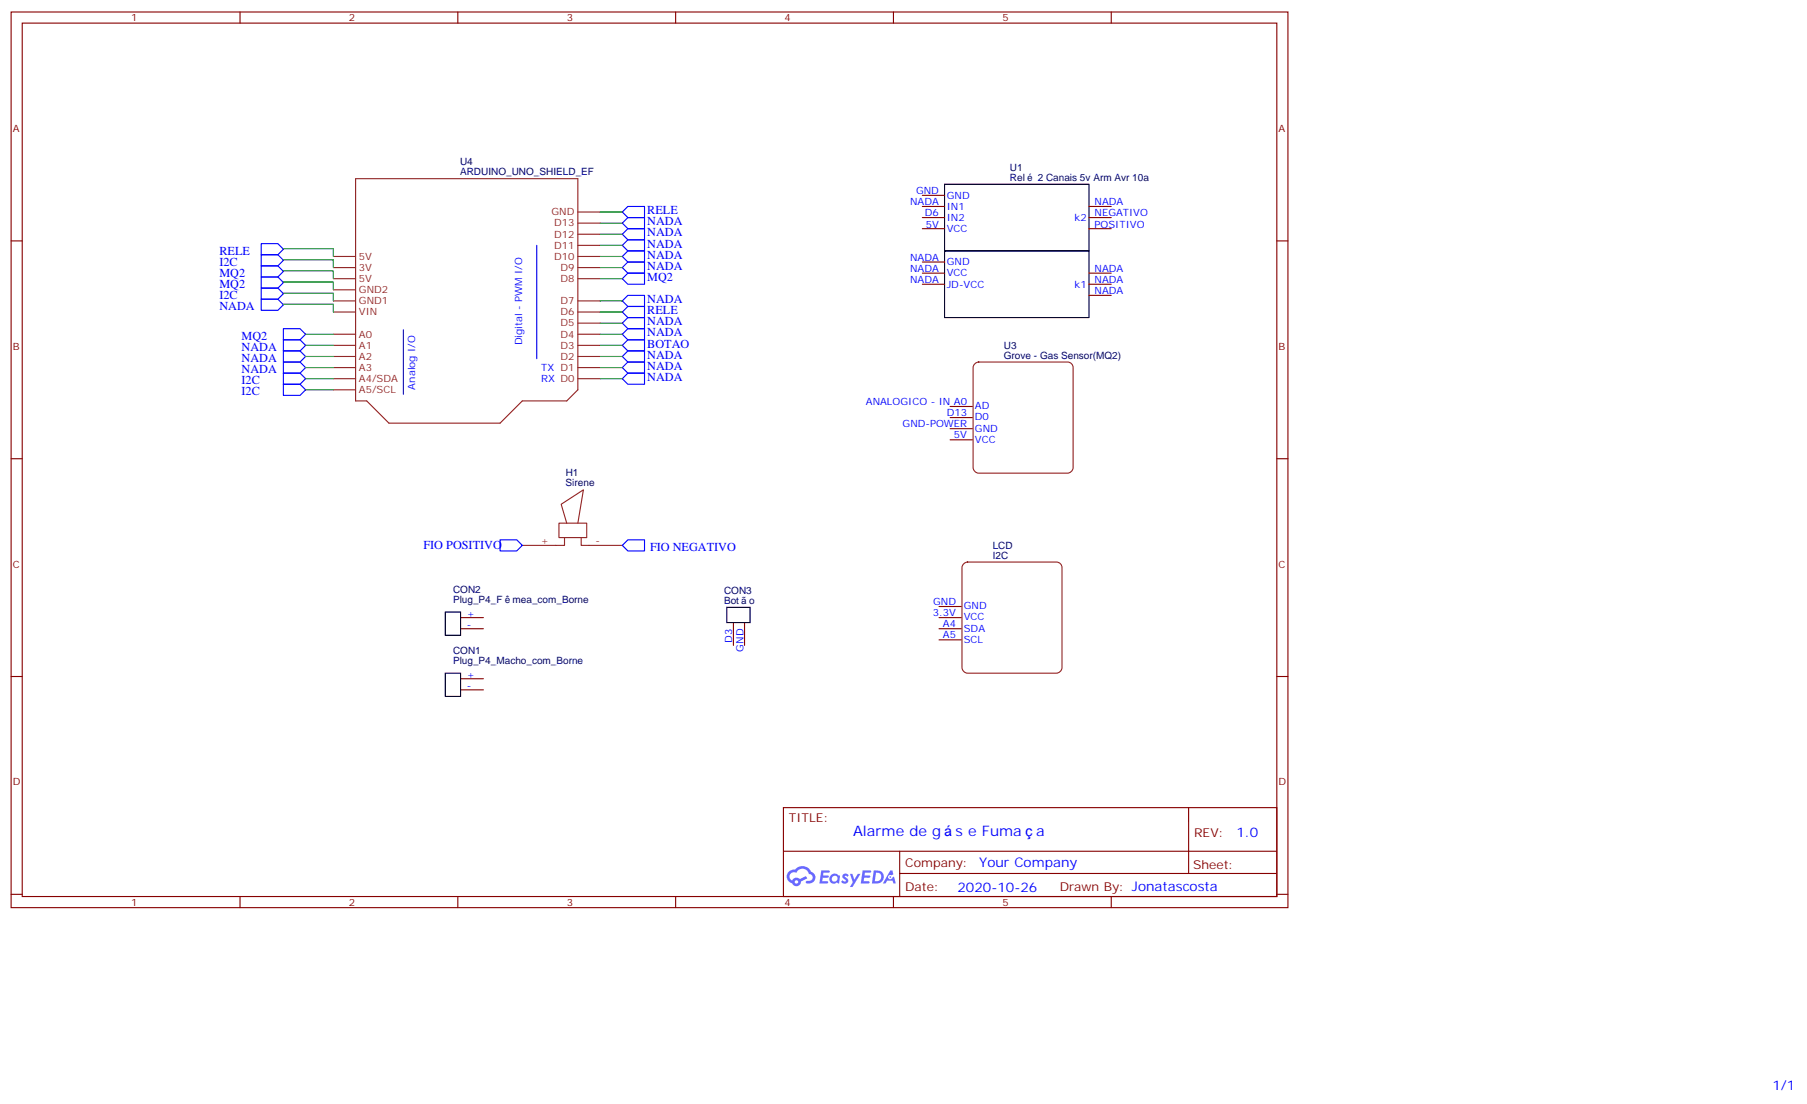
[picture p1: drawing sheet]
<svg xmlns="http://www.w3.org/2000/svg" width="574mm" height="350mm" viewBox="0 0 574 350" stroke-linecap="round" stroke-linejoin="round" font-family="sans-serif">
<g fill="none" stroke="#870000" stroke-width=".35">
<path d="M3.5 3.8h405.4v284.3h-405.4zM7.1 7.3h398.2v277.3h-398.2zM76.2 3.8v3.5M145.3 3.8v3.5M214.5 3.8v3.5M283.6 3.8v3.5M352.8 3.8v3.5M3.5 76.5h3.6M405.3 76.5h3.6M3.5 145.6h3.6M405.3 145.6h3.6M3.5 214.8h3.6"/>
<path d="M405.3 214.8h3.6M248.7 256.4h156.6v28.2h-156.6zM377.3 256.4v20.9M248.7 270.2h156.5M285.6 277.3h119.6M285.6 270.2v14.2M3.5 283.9h3.6M76.2 284.6v3.5M145.3 284.6v3.5M214.5 284.6v3.5M283.6 284.6v3.5M352.8 284.6v3.5"/>
<path d="M405.3 283.9h3.6"/>
</g>
<g fill="#5487ff">
<path d="M267.7 277.6a1.22 1.22 0 0 1 1.7 .2l-.4 .6a.47 .47 0 0 0-.3-.4 .47 .47 0 0 0-.5 .2l.1 .2a1.14 1.14 0 0 1 .8 1.8 1.14 1.14 0 0 1-1.9 0l-.2-.2 .5-.6 .7 .5a.29 .29 0 0 0 .3-.3 .29 .29 0 0 0-.2-.3 1.04 1.04 0 0 1-.6-1.7z"/>
<path d="M260.7 276.3h2.4l.3 .2-.2 .5-1.8 .1-.1 .8h1.5l.3 .4-.3 .4h-1.6l-.2 1.1h1.7l.2 .3-.2 .3-2.6 .1z"/>
<path d="M273.8 276.3l2.7 .2-.1 .5-1.8 .1-.2 .8h1.6l.3 .4-.4 .4h-1.6l-.1 1.1h1.7l.2 .3-.2 .3-2.6 .1z"/>
<path d="M282.6 276.3h.7l.3 1.3-.6 .3a.69 .69 0 0 0-1 .3 .69 .69 0 0 0 .4 .9 .69 .69 0 0 0 .9-.6l.5-.2 .6 2.2h-.8l-.2-.9h-1.8l-.5 .9h-.8z"/>
<path d="M269.8 277.4h.8l.6 1.8 1.1-1.8h.9l-2.6 4.2h-.8l.9-1.5z"/>
<path d="M277.4 276.3l-.6 4.2h1.3a2.11 2.11 0 0 0 2.5-2.1 2.11 2.11 0 0 0-2.5-2.1zM278.1 277.1a1.43 1.43 0 0 1 1.6 1.6 1.43 1.43 0 0 1-2 1.1z"/>
<path d="M263.7 277.9a1.54 1.54 0 0 0-.1 2.2 1.54 1.54 0 0 0 2.2 .1l.6 .3 .3-2.3-.6-.3a1.49 1.49 0 0 0-2.4 0zM264 278.9a.94 .94 0 0 1 1.8 0 .94 .94 0 0 1-1.8 0z"/>
<path d="M250.4 276.7a2.18 2.18 0 0 0 1.1 3.7 1.44 1.44 0 0 0 1.6 .9 1.44 1.44 0 0 0 1.2-1.4l2-1.1-.5-.7-1.9 1a1.47 1.47 0 0 0-2.4 .4 1.39 1.39 0 0 1-.7-1.9 1.39 1.39 0 0 1 2-.5 2.12 2.12 0 0 1 2.2-1.3 2.12 2.12 0 0 1 1.9 1.7 1.14 1.14 0 0 1 1.1 1.4 1.14 1.14 0 0 1-1.7 .7 .43 .43 0 0 0-.5 .4 .43 .43 0 0 0 .4 .5 1.98 1.98 0 0 0 2.5-1.2 1.98 1.98 0 0 0-1.2-2.6 3.1 3.1 0 0 0-5.3-.6l-.9 .1zM252.3 280a.55 .55 0 0 1 1.1 0 .55 .55 0 0 1-1.1 0z"/>
<circle cx="282.6" cy="278.4" r=".26"/>
</g>
<g fill="none" stroke="#8c2424" stroke-width=".35">
<path d="M112.9 56.7h70.5v67.1l-3.5 3.5h-14.1l-7.1 7h-35.2l-7.1-7h-3.5zM183.4 77.9h7.1M183.4 74.4h7.1M183.4 70.8h7.1M183.4 67.3h7.1M105.8 99.1h7.1M105.8 95.5h7.1M105.8 88.5h7.1M105.8 84.9h7.1M105.8 81.4h7.1M105.8 92h7.1M183.4 99.1h7.1"/>
<path d="M183.4 95.5h7.1M183.4 88.5h7.1M183.4 84.9h7.1M183.4 81.4h7.1M105.8 116.7h7.1M105.8 113.2h7.1M105.8 109.6h7.1M105.8 106.1h7.1M183.4 116.7h7.1M183.4 113.2h7.1M183.4 109.6h7.1M183.4 106.1h7.1"/>
<path d="M183.4 102.6h7.1M309.5 115.5l1.2-.6h28.2l1.3 .6 .5 1.2v31.7l-.6 1.3-1.2 .5h-28.2l-1.3-.6-.5-1.2v-31.7zM105.8 120.2h7.1M105.8 123.8h7.1M183.4 120.2h7.1M177.4 166.1h8.9v4.6h-8.9zM179.2 170.7v2.4h-13.4M179.9 166.1l-1.7-6 7-4.6-1.8 10.6M184.5 170.7v2.4h13.1M306 179l1.2-.6h28.2l1.2 .6 .5 1.2v31.7l-.5 1.3-1.2 .5h-28.2l-1.3-.6-.5-1.2v-31.7z"/>
</g>
<g fill="none" stroke="#870000" stroke-width=".35">
<path d="M292.8 62h7.1M292.8 65.5h7.1M292.8 69.1h7.1M292.8 72.6h7.1M345.7 65.5h7.1M345.7 69.1h7.1M345.7 72.6h7.1M292.8 83.2h7.1M292.8 86.7h7.1M292.8 90.2h7.1M345.7 86.7h7.1M345.7 90.2h7.1"/>
<path d="M345.7 93.8h7.1M301.6 129h7.1M301.6 132.6h7.1M301.6 136.1h7.1M301.6 139.6h7.1M146.4 196.1h7.1M146.4 199.6h7.1M232.8 197.8v7.1M236.4 197.8v7.1M298.1 196.1h7.1M298.1 199.6h7.1M298.1 192.5h7.1"/>
<path d="M146.4 215.5h7.1M146.4 219h7.1M298.1 203.1h7.1"/>
</g>
<path d="M299.9 58.5h45.8v21.2h-45.8zM299.9 79.7h45.8v21.1h-45.8zM141.4 194.3h4.8v7.4h-4.8zM230.7 192.8h7.4v4.8h-7.4zM141.4 213.7h4.8v7.4h-4.8z" fill="none" stroke="#000" stroke-width=".35"/>
<g fill="none" stroke="#00f" stroke-width=".35">
<path d="M82.9 77.4h5.3l1.8 1.7-1.8 1.8h-5.3zM170.4 77.9v36M197.6 67.3l1.7-1.8h5.3v3.6h-5.3zM197.6 70.8l1.7-1.7h5.3v3.5h-5.3zM197.6 77.9l1.7-1.8h5.3v3.6h-5.3zM199.3 72.6h5.3v3.5h-5.3l-1.7-1.7zM199.3 79.7h5.3v3.5h-5.3l-1.7-1.8zM82.9 95h5.3l1.8 1.8-1.8 1.7h-5.3zM82.9 91.5h5.3l1.8 1.7-1.8 1.8h-5.3zM82.9 84.4h5.3l1.8 1.8-1.8 1.7h-5.3zM82.9 87.9h5.3l1.8 1.8-1.8 1.8h-5.3zM82.9 80.9h5.3l1.8 1.7-1.8 1.8h-5.3z"/>
<path d="M197.6 84.9l1.7-1.7h5.3v3.5h-5.3zM197.6 99.1l1.7-1.8h5.3v3.5h-5.3zM197.6 95.5l1.7-1.7h5.3v3.5h-5.3zM199.3 86.7h5.3v3.5h-5.3l-1.7-1.7zM90 107.9h5.2l1.8 1.7-1.8 1.8h-5.2zM90 104.4h5.2l1.8 1.7-1.8 1.8h-5.2zM90 114.9h5.2l1.8 1.8-1.8 1.8h-5.2zM90 111.4h5.2l1.8 1.8-1.8 1.7h-5.2zM90 118.5h5.2l1.8 1.7-1.8 1.8h-5.2zM197.6 116.7l1.7-1.8h5.3v3.6h-5.3zM197.6 109.6l1.7-1.7h5.3v3.5h-5.3zM197.6 102.6l1.7-1.8h5.3v3.6h-5.3z"/>
<path d="M197.6 106.1l1.7-1.7h5.3v3.5h-5.3zM199.3 111.4h5.3v3.5h-5.3l-1.7-1.7zM90 122h5.2l1.8 1.8-1.8 1.7h-5.2zM197.6 120.2l1.7-1.7h5.3v3.5h-5.3zM158.7 171.4h5.3l1.8 1.7-1.8 1.8h-5.3zM197.6 173.1l1.7-1.7h5.3v3.5h-5.3z"/>
</g>
<path d="M128.1 104.7v20.5" fill="none" stroke="#00c" stroke-width=".35"/>
<g fill="none" stroke="#008700" stroke-width=".35">
<path d="M90 79h15.8v2.4M190.5 74.4h7.1M190.5 77.9h7.1M190.5 70.8h7.1M190.5 67.3h7.1M90 82.5h15.8v2.4M90 89.5h15.8v2.5M90 86h15.8v2.5M90 93.1h15.8v2.4M90 96.6h15.8v2.5M190.5 95.5h7.1M190.5 99.1h7.1"/>
<path d="M190.5 88.5h7.1M190.5 81.4h7.1M190.5 84.9h7.1M97 106.1h8.8M97 113.2h8.8M97 109.6h8.8M97 116.7h8.8M190.5 106.1h7.1M190.5 102.6h7.1M190.5 113.2h7.1M190.5 109.6h7.1M190.5 116.7h7.1"/>
<path d="M97 120.2h8.8M97 123.8h8.8M190.5 120.2h7.1"/>
</g>
<g font-size="4.6" fill="#00f">
<text x="270.8" y="265.4">Alarme de g</text>
<text x="303.3" y="265.4">s e Fuma</text>
<text x="329" y="265.4">a</text>
</g>
<g font-size="4.2" fill="#00f">
<text x="392.5" y="265.7">1.0</text>
<text x="310.9" y="275.2">Your Company</text>
<text x="304" y="283">2020-10-26</text>
<text x="562.7" y="346">1/1</text>
</g>
<g font-size="3.9" fill="#00f">
<text x="205.5" y="68">RELE</text>
<text x="205.5" y="71.5">NADA</text>
<text x="205.5" y="75.1">NADA</text>
<text x="69.6" y="80.9">RELE</text>
<text x="205.5" y="78.6">NADA</text>
<text x="205.5" y="82.1">NADA</text>
<text x="69.6" y="87.9">MQ2</text>
<text x="69.6" y="84.4">I2C</text>
<text x="205.5" y="85.6">NADA</text>
<text x="205.5" y="89.2">MQ2</text>
<text x="69.6" y="95">I2C</text>
<text x="69.6" y="91.5">MQ2</text>
<text x="69.6" y="98.5">NADA</text>
<text x="205.5" y="99.8">RELE</text>
<text x="205.5" y="96.2">NADA</text>
<text x="76.7" y="107.9">MQ2</text>
<text x="205.5" y="103.3">NADA</text>
<text x="205.5" y="106.8">NADA</text>
<text x="76.7" y="111.4">NADA</text>
<text x="205.5" y="110.3">BOTAO</text>
<text x="205.5" y="113.9">NADA</text>
<text x="76.7" y="118.5">NADA</text>
<text x="76.7" y="114.9">NADA</text>
<text x="205.5" y="117.4">NADA</text>
<text x="76.7" y="122">I2C</text>
<text x="76.7" y="125.5">I2C</text>
<text x="205.5" y="120.9">NADA</text>
<text x="134.4" y="174.4">FIO POSITIVO</text>
<text x="206.4" y="174.9">FIO NEGATIVO</text>
</g>
<g font-size="3.9" fill="#800">
<text x="250.5" y="261">TITLE:</text>
<text x="379.1" y="265.7">REV:</text>
<text x="287.4" y="275.2">Company:</text>
<text x="378.7" y="275.8">Sheet:</text>
<text x="287.4" y="282.9">Date:</text>
<text x="336.4" y="282.9">Drawn By: Jonatascosta</text>
</g>
<g font-size="3.2" fill="#800">
<text x="41.6" y="6.8">1</text>
<text x="110.8" y="6.8">2</text>
<text x="179.9" y="6.8">3</text>
<text x="249.1" y="6.8">4</text>
<text x="318.2" y="6.8">5</text>
<text x="4.1" y="41.9">A</text>
<text x="405.9" y="41.9">A</text>
<text x="4.1" y="111.1">B</text>
<text x="405.9" y="111.1">B</text>
<text x="4.1" y="180.2">C</text>
<text x="405.9" y="180.2">C</text>
<text x="4.1" y="249.3">D</text>
<text x="405.9" y="249.3">D</text>
<text x="41.6" y="287.6">1</text>
<text x="110.8" y="287.6">2</text>
<text x="179.9" y="287.6">3</text>
<text x="249.1" y="287.6">4</text>
<text x="318.2" y="287.6">5</text>
</g>
<g font-size="3.2" fill="#000080">
<text x="146.1" y="52.5">U4</text>
<text x="146.1" y="55.7">ARDUINO_UNO_SHIELD_EF</text>
<text x="320.6" y="57.3">Rel</text>
<text x="320.6" y="54.2">U1</text>
<text x="329.4" y="57.3">2 Canais 5v Arm Avr 10a</text>
<text x="318.7" y="113.9">Grove - Gas Sensor(MQ2)</text>
<text x="318.7" y="110.7">U3</text>
<text x="179.6" y="154.4">Sirene</text>
<text x="179.6" y="151.3">H1</text>
<text x="315.2" y="177.4">I2C</text>
<text x="315.2" y="174.2">LCD</text>
<text x="143.8" y="191.5">Plug_P4_F</text>
<text x="143.8" y="188.3">CON2</text>
<text x="162.7" y="191.5">mea_com_Borne</text>
<text x="229.9" y="188.6">CON3</text>
<text x="229.9" y="191.8">Bot</text>
<text x="237.8" y="191.8">o</text>
<text x="143.8" y="207.7">CON1</text>
<text x="143.8" y="210.9">Plug_P4_Macho_com_Borne</text>
</g>
<g font-size="3.2" fill="#00f">
<text x="288.9" y="65.2">NADA</text>
<text x="290.8" y="61.7">GND</text>
<text x="300.6" y="63.1">GND</text>
<text x="347.5" y="65.2">NADA</text>
<text x="293.6" y="68.7">D6</text>
<text x="300.6" y="66.6">IN1</text>
<text x="300.6" y="70.1">IN2</text>
<text x="341.1" y="70.1">k2</text>
<text x="347.5" y="68.7">NEGATIVO</text>
<text x="293.9" y="72.2">5V</text>
<text x="300.6" y="73.7">VCC</text>
<text x="347.5" y="72.2">POSITIVO</text>
<text x="288.9" y="82.8">NADA</text>
<text x="288.9" y="86.4">NADA</text>
<text x="288.9" y="89.9">NADA</text>
<text x="300.6" y="84.2">GND</text>
<text x="300.6" y="87.8">VCC</text>
<text x="347.5" y="86.4">NADA</text>
<text x="347.5" y="89.9">NADA</text>
<text x="300.6" y="91.3">JD-VCC</text>
<text x="341.1" y="91.3">k1</text>
<text x="347.5" y="93.4">NADA</text>
<text x="165.8" y="109.6" transform="rotate(-90 165.8 109.6)">Digital - PWM I/O</text>
<text x="171.8" y="117.8">TX D1</text>
<text x="131.8" y="123.7" transform="rotate(-90 131.8 123.7)">Analog I/O</text>
<text x="171.8" y="121.3">RX D0</text>
<text x="274.9" y="128.5">ANALOGICO - IN A0</text>
<text x="309.5" y="129.9">AD</text>
<text x="286.5" y="135.6">GND-POWER</text>
<text x="300.6" y="132.1">D13</text>
<text x="309.5" y="133.5">D0</text>
<text x="309.5" y="137">GND</text>
<text x="302.8" y="139.1">5V</text>
<text x="309.5" y="140.5">VCC</text>
<text x="148.2" y="195.7">+</text>
<text x="296.2" y="195.6">3.3V</text>
<text x="296.2" y="192">GND</text>
<text x="306" y="193.4">GND</text>
<text x="306" y="197">VCC</text>
<text x="148.2" y="199.2">-</text>
<text x="299.3" y="199.1">A4</text>
<text x="299.3" y="202.6">A5</text>
<text x="306" y="200.5">SDA</text>
<text x="232.5" y="204.1" transform="rotate(-90 232.5 204.1)">D3</text>
<text x="236" y="206.9" transform="rotate(-90 236 206.9)">GND</text>
<text x="306" y="204">SCL</text>
<text x="148.2" y="215.1">+</text>
<text x="148.2" y="218.7">-</text>
</g>
<g font-size="3.2" fill="#8d2323">
<text x="175.1" y="68.4">GND</text>
<text x="175.9" y="71.9">D13</text>
<text x="175.9" y="75.4">D12</text>
<text x="113.9" y="82.5">5V</text>
<text x="175.9" y="82.5">D10</text>
<text x="175.9" y="79">D11</text>
<text x="113.9" y="89.5">5V</text>
<text x="113.9" y="86">3V</text>
<text x="177.9" y="89.5">D8</text>
<text x="177.9" y="86">D9</text>
<text x="113.9" y="93.1">GND2</text>
<text x="113.9" y="100.1">VIN</text>
<text x="113.9" y="96.6">GND1</text>
<text x="177.9" y="100.1">D6</text>
<text x="177.9" y="96.6">D7</text>
<text x="113.9" y="107.2">A0</text>
<text x="177.9" y="107.2">D4</text>
<text x="177.9" y="103.6">D5</text>
<text x="113.9" y="110.7">A1</text>
<text x="177.9" y="110.7">D3</text>
<text x="113.9" y="117.8">A3</text>
<text x="113.9" y="114.2">A2</text>
<text x="177.9" y="114.2">D2</text>
<text x="113.9" y="124.8">A5/SCL</text>
<text x="113.9" y="121.3">A4/SDA</text>
<text x="171.7" y="172.8">+</text>
<text x="189.1" y="172.8">-</text>
</g>
</svg>
